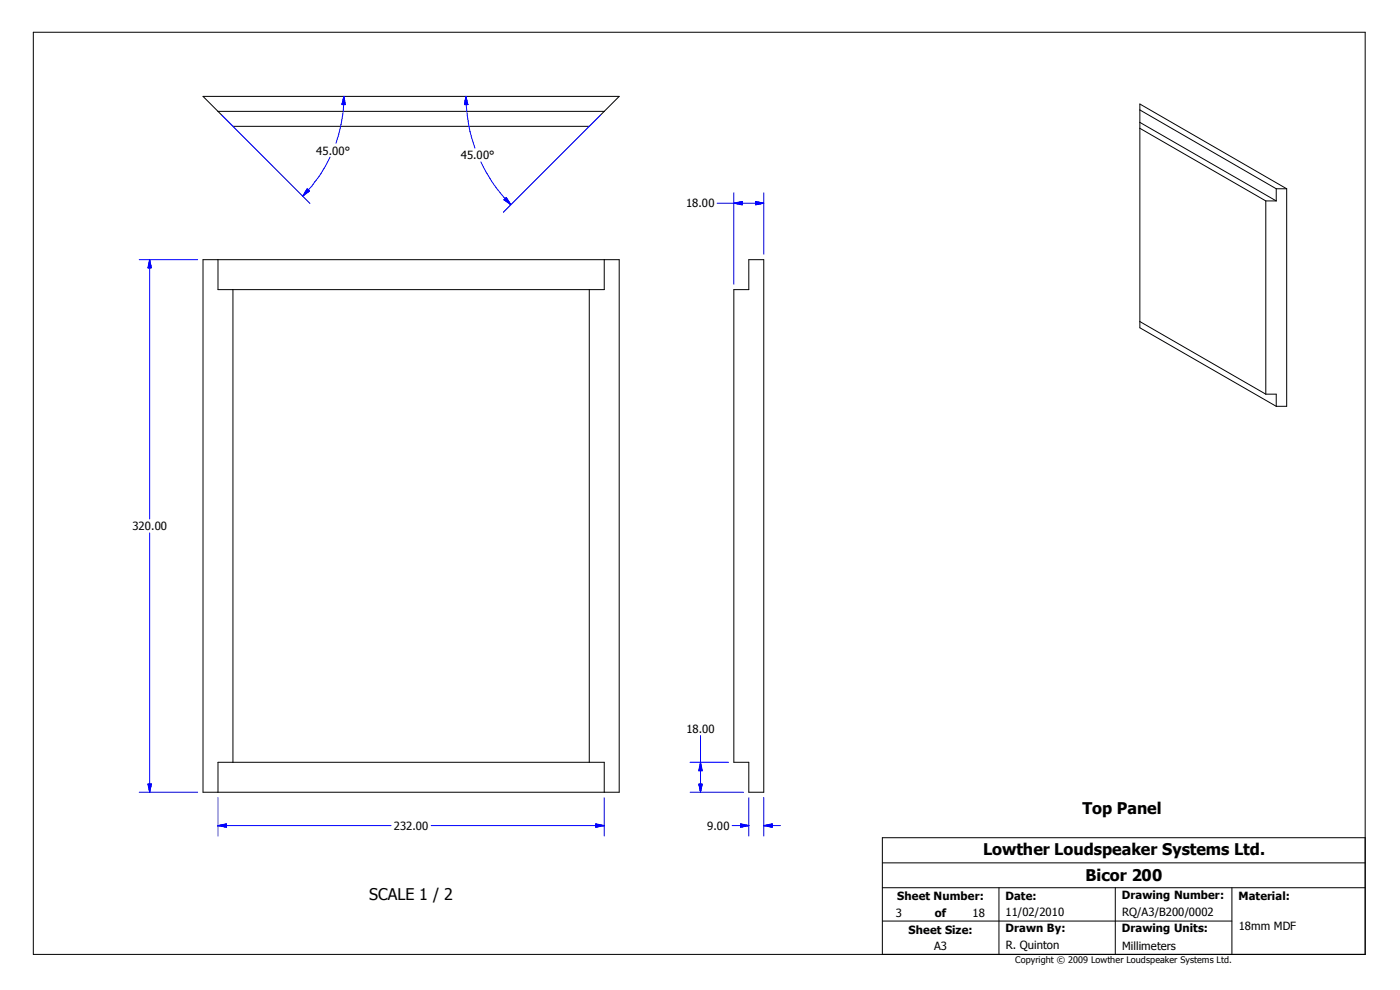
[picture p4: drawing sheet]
<svg xmlns="http://www.w3.org/2000/svg" width="420mm" height="297mm" viewBox="0 0 420 297" stroke-linecap="round" stroke-linejoin="round" font-family="sans-serif">
<g fill="none" stroke="#000" stroke-width=".3">
<path d="M10 9.7h399.4v276.3h-399.4zM60.9 28.9h124.8l-9 9h-106.9zM65.4 33.4h115.8M341.8 38.5l37.8 21.7M341.8 36.7l40.9 23.5M341.8 32.9l40.9 23.7M382.7 56.6h3.1M382.7 56.6v3.6M385.8 56.6v65.2h-3.1M385.8 56.6l-44-25.4v67l40.9 23.6M60.9 77.8h124.8v159.6h-124.8zM65.4 77.8v9h115.8v-9"/>
<path d="M224.5 77.8h4.5v159.6h-4.5v-9h-4.5v-141.6h4.5zM379.6 60.2h3.1M379.6 60.2v57.9M69.8 86.8v141.6M176.7 86.8v141.6M341.8 96.4l37.8 21.7M379.6 118.1h3.1v3.7M65.4 237.4v-9h115.8v9M264.6 258.6h144.8M409.4 251.1h-144.8v34.9M264.6 276h104.8M264.6 266h144.8"/>
<path d="M299.6 266v20M334.4 266v20M369.4 266v20"/>
</g>
<g fill="none" stroke="#00f" stroke-width=".3">
<path d="M66.5 34.5l26.5 26.5M103.1 28.9a45.9 45.9 0 0 1-2.3 14M103.1 28.9l.4 2.4h-1zM139.7 28.9l.6 2.4h-1zM139.7 28.9a50.4 50.4 0 0 0 2.7 15.5M180.1 34.5l-29.1 29.1M92.1 56.6l.7 .6-2 1.6zM99 47.1a42.5 42.5 0 0 1-8.2 11.7M144.2 48.5a44.4 44.4 0 0 0 9 12.8M151.1 59.9l.7-.7 1.4 2.1zM220 57.8v27.4M229 57.8v18.4"/>
<path d="M41.7 77.8h17.6M44.9 77.8v77.7M44.9 77.8l.5 2.5h-1zM215.1 60.9h13.9M220 60.9l2.6-.5v1zM226.6 60.4l2.4 .5-2.4 .5zM44.9 159.7v77.7M41.7 237.4h17.6M44.4 235h1l-.5 2.4zM65.4 239v11.5M181.2 239v11.5M206.9 237.4h16"/>
<path d="M206.9 228.4h11.5M209.5 235h1.1l-.5 2.4zM210.1 220.5v16.9M210.1 228.4l.5 2.6h-1.1zM224.5 239v11.5M229 239v11.5M65.4 247.4h51.9M65.4 247.4l2.5-.5v1zM129.3 247.4h51.9M178.6 246.9l2.6 .5-2.6 .5zM219.5 247.4h5M222.1 246.9l2.4 .5-2.4 .5z"/>
<path d="M229 247.4h5M229 247.4l2.6-.5v1z"/>
</g>
<g fill="#00f" stroke="#00f" stroke-width=".3">
<path d="M44.4 235h1l-.5 2.4z" fill-rule="evenodd"/>
<path d="M44.9 77.8l.5 2.5h-1z" fill-rule="evenodd"/>
<path d="M178.6 246.9l2.6 .5-2.6 .5z" fill-rule="evenodd"/>
<path d="M65.4 247.4l2.5-.5v1z" fill-rule="evenodd"/>
<path d="M92.1 56.6l.7 .6-2 1.6z" fill-rule="evenodd"/>
<path d="M103.1 28.9l.4 2.4h-1z" fill-rule="evenodd"/>
<path d="M151.1 59.9l.7-.7 1.4 2.1z" fill-rule="evenodd"/>
<path d="M139.7 28.9l.6 2.4h-1z" fill-rule="evenodd"/>
<path d="M220 60.9l2.6-.5v1z" fill-rule="evenodd"/>
<path d="M226.6 60.4l2.4 .5-2.4 .5z" fill-rule="evenodd"/>
<path d="M222.1 246.9l2.4 .5-2.4 .5z" fill-rule="evenodd"/>
<path d="M229 247.4l2.6-.5v1z" fill-rule="evenodd"/>
<path d="M210.1 228.4l.5 2.6h-1.1z" fill-rule="evenodd"/>
<path d="M209.5 235h1.1l-.5 2.4z" fill-rule="evenodd"/>
</g>
<g font-size="4.8">
<text x="324.6" y="243.9">Top Panel</text>
<text x="294.8" y="256.2">Lowther Loudspeaker Systems Ltd.</text>
<text x="110.7" y="269.8">SCALE 1 / 2</text>
<text x="325.5" y="264.1">Bicor 200</text>
</g>
<g font-size="3.4">
<text x="94.8" y="46.3">45.00°</text>
<text x="138.2" y="47.7">45.00°</text>
<text x="205.7" y="62.2">18.00</text>
<text x="39.7" y="158.8">320.00</text>
<text x="205.8" y="219.6">18.00</text>
<text x="118.1" y="248.7">232.00</text>
<text x="212.1" y="248.6">9.00</text>
<text x="269.1" y="269.8">Sheet Number:</text>
<text x="301.5" y="269.8">Date:</text>
<text x="336.4" y="269.5">Drawing Number:</text>
<text x="371.3" y="269.8">Material:</text>
<text x="268.6" y="274.8">3</text>
<text x="280.3" y="274.8">of</text>
<text x="291.6" y="274.8">18</text>
<text x="301.5" y="274.6">11/02/2010</text>
<text x="336.5" y="274.5">RQ/A3/B200/0002</text>
<text x="272.5" y="279.8">Sheet Size:</text>
<text x="301.5" y="279.4">Drawn By:</text>
<text x="336.4" y="279.4">Drawing Units:</text>
<text x="371.4" y="278.8">18mm MDF</text>
<text x="280.1" y="284.7">A3</text>
<text x="301.6" y="284.5">R. Quinton</text>
<text x="336.5" y="284.7">Millimeters</text>
</g>
<text font-size="2.7" x="304.4" y="288.6">Copyright © 2009 Lowther Loudspeaker Systems Ltd.</text>
</svg>
